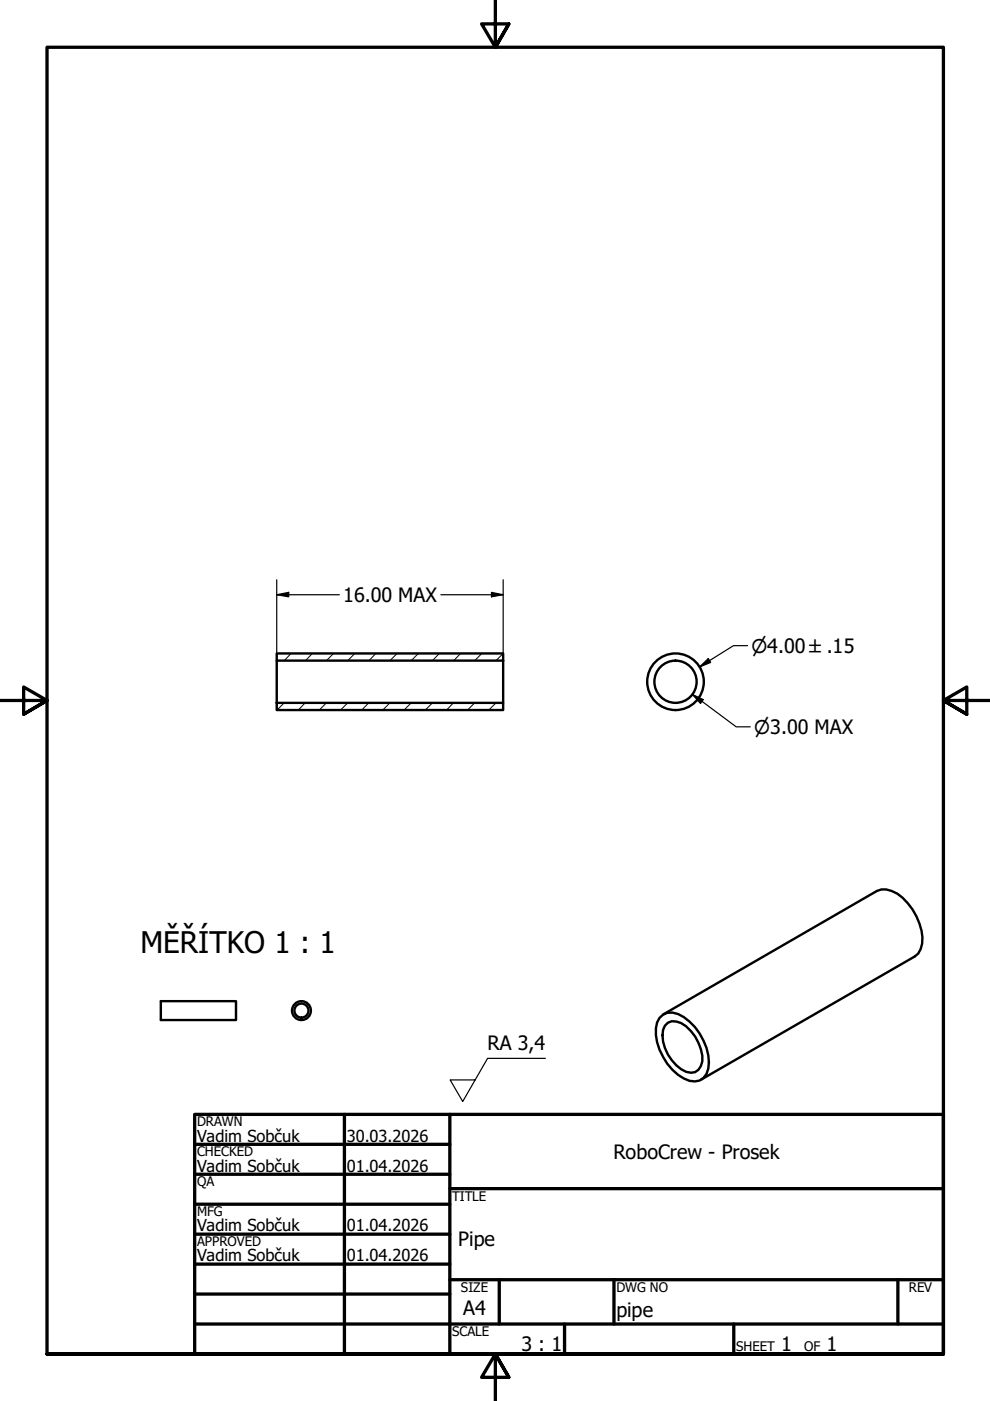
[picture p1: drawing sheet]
<svg xmlns="http://www.w3.org/2000/svg" width="210mm" height="297mm" viewBox="0 0 210 297" stroke-linecap="round" stroke-linejoin="round" font-family="sans-serif">
<g fill="none" stroke="#000" stroke-width=".21">
<path d="M61.7 138.5l-1.4 1.6M66.2 138.5l-1.4 1.6M70.7 138.5l-1.5 1.6M75.2 138.5l-1.5 1.6M79.7 138.5l-1.5 1.6M84.2 138.5l-1.5 1.6M88.7 138.5l-1.5 1.6M93.2 138.5l-1.5 1.6M97.7 138.5l-1.5 1.6M102.2 138.5l-1.6 1.6M106.7 138.5l-1.5 1.6M60.3 149l-1.6 1.5"/>
<path d="M64.7 149l-1.5 1.5M69.2 149l-1.5 1.5M73.7 149l-1.5 1.5M78.2 149l-1.5 1.5M82.7 149l-1.5 1.5M87.2 149l-1.5 1.5M91.7 149l-1.5 1.5M96.1 149l-1.4 1.5M100.6 149l-1.5 1.5M105.2 149l-1.6 1.5"/>
</g>
<g fill="none" stroke="#000" stroke-width=".51">
<path d="M58.7 138.5h48v1.6h-48zM58.7 149h48v1.5h-48zM58.7 140.1v8.9M106.7 140.1v8.9M34.1 212.3h15.9v4h-15.9zM139.8 215.8a3.2 3.2 0 0 1 4-.8 11.8 11.8 0 0 1 6.4 11.6 3.1 3.1 0 0 1-4 2.6 11.6 11.6 0 0 1-7.1-11.2l.2-1.2zM140.7 215.1l45.2-26.2a4.4 4.4 0 0 1 4.3 .6 12.5 12.5 0 0 1 5.3 10.6l-.3 1.1-.5 1-.8 .6-45.2 26.1M141.6 216.8a3.5 3.5 0 0 1 3.9 .8 9.7 9.7 0 0 1 3.4 7.4 2.48 2.48 0 0 1-3.4 2.3 8.8 8.8 0 0 1-4.9-8.9l.4-.9z"/>
<circle cx="143.2" cy="144.5" r="4.5"/>
<circle cx="143.2" cy="144.5" r="6"/>
<circle cx="63.9" cy="214.3" r="2"/>
<circle cx="63.9" cy="214.3" r="1.49"/>
</g>
<!-- layer: Border (ANSI) -->
<g fill="none" stroke="#000" stroke-width=".7">
<path d="M105 0v10l-2.9-4.9h5.8l-2.9 4.9 2.9-4.9M0 148.5h10l-5-2.8v5.7l5-2.9-5 2.9M210 148.5h-10l5-2.8v5.7l-5-2.9 5 2.9M41.3 236.3h158.7v50.8h-158.7zM73 236.3v50.8M95.4 236.3v50.8M41.3 242.6h54.1M41.3 249h54.1M41.3 255.3h54.1M95.4 252h104.6M41.3 261.7h54.1M41.3 268h54.1"/>
<path d="M41.3 274.4h54.1M95.4 271.3h104.6M105.9 271.3v9.4M130.2 271.3v9.4M190.4 271.3v9.4M10 287.1v-277.1h190v277.1h-190h190M41.3 280.7h158.7M107.9 292l-2.9-4.9 2.9 4.9h-5.8l2.9-4.9v9.9M119.7 280.7v6.4M155.6 280.7v6.4"/>
</g>
<path d="M58.7 126.1l2.5-.5v.9zM58.7 126.1h13.2M58.7 122.9v15.5M93.5 126.1h13.2M104.2 125.6l2.5 .5-2.5 .4zM106.7 122.9v15.5M158.5 136.9h-3l-7.2 4.5M146.8 147.2l2.3 1.1-.6 .8zM146.8 147.2l9.3 6.9h3M148.3 141.4l1.9-1.8 .5 .8z" fill="none" stroke="#000" stroke-width=".25"/>
<path d="M58.7 126.1l2.5-.5v.9zM104.2 125.6l2.5 .5-2.5 .4zM148.3 141.4l1.9-1.8 .5 .8zM146.8 147.2l2.3 1.1-.6 .8z" fill="#000"/>
<path d="M115.6 224.4h-12.2l-5.3 9.1-2.7-4.5h5.3" fill="none" stroke="#000" stroke-width=".25"/>
<text font-size="6.3" x="29.8" y="202">MĚŘÍTKO 1 : 1</text>
<g font-size="4.2">
<text x="72.8" y="127.6">16.00 MAX</text>
<text x="103.4" y="222.7">RA 3,4</text>
<text x="130" y="245.7">RoboCrew - Prosek</text>
<text x="97.2" y="264.3">Pipe</text>
<text x="98.2" y="278.8">A4</text>
<text x="130.7" y="279.3">pipe</text>
<text x="110.6" y="286.5">3 : 1</text>
<text x="165.6" y="286.5">1</text>
<text x="175.3" y="286.5">1</text>
</g>
<g font-size="3.9">
<text x="159.3" y="138.4">⌀4.00 ±.15</text>
<text x="159.9" y="155.6">⌀3.00 MAX</text>
</g>
<g font-size="3.5">
<text x="41.8" y="242">Vadim Sobčuk</text>
<text x="73.5" y="242">30.03.2026</text>
<text x="41.8" y="248.4">Vadim Sobčuk</text>
<text x="73.5" y="248.4">01.04.2026</text>
<text x="41.8" y="261.1">Vadim Sobčuk</text>
<text x="73.5" y="261.1">01.04.2026</text>
<text x="41.8" y="267.4">Vadim Sobčuk</text>
<text x="73.5" y="267.4">01.04.2026</text>
</g>
<g font-size="2.8">
<text x="41.8" y="238.8">DRAWN</text>
<text x="41.8" y="245.2">CHECKED</text>
<text x="41.8" y="251.5">QA</text>
<text x="41.8" y="257.9">MFG</text>
<text x="95.9" y="254.6">TITLE</text>
<text x="41.8" y="264.2">APPROVED</text>
<text x="97.7" y="273.9">SIZE</text>
<text x="130.7" y="273.9">DWG NO</text>
<text x="192.7" y="273.9">REV</text>
<text x="95.9" y="283.3">SCALE</text>
<text x="156.1" y="286.5">SHEET</text>
<text x="170.5" y="286.5">OF</text>
</g>
</svg>
